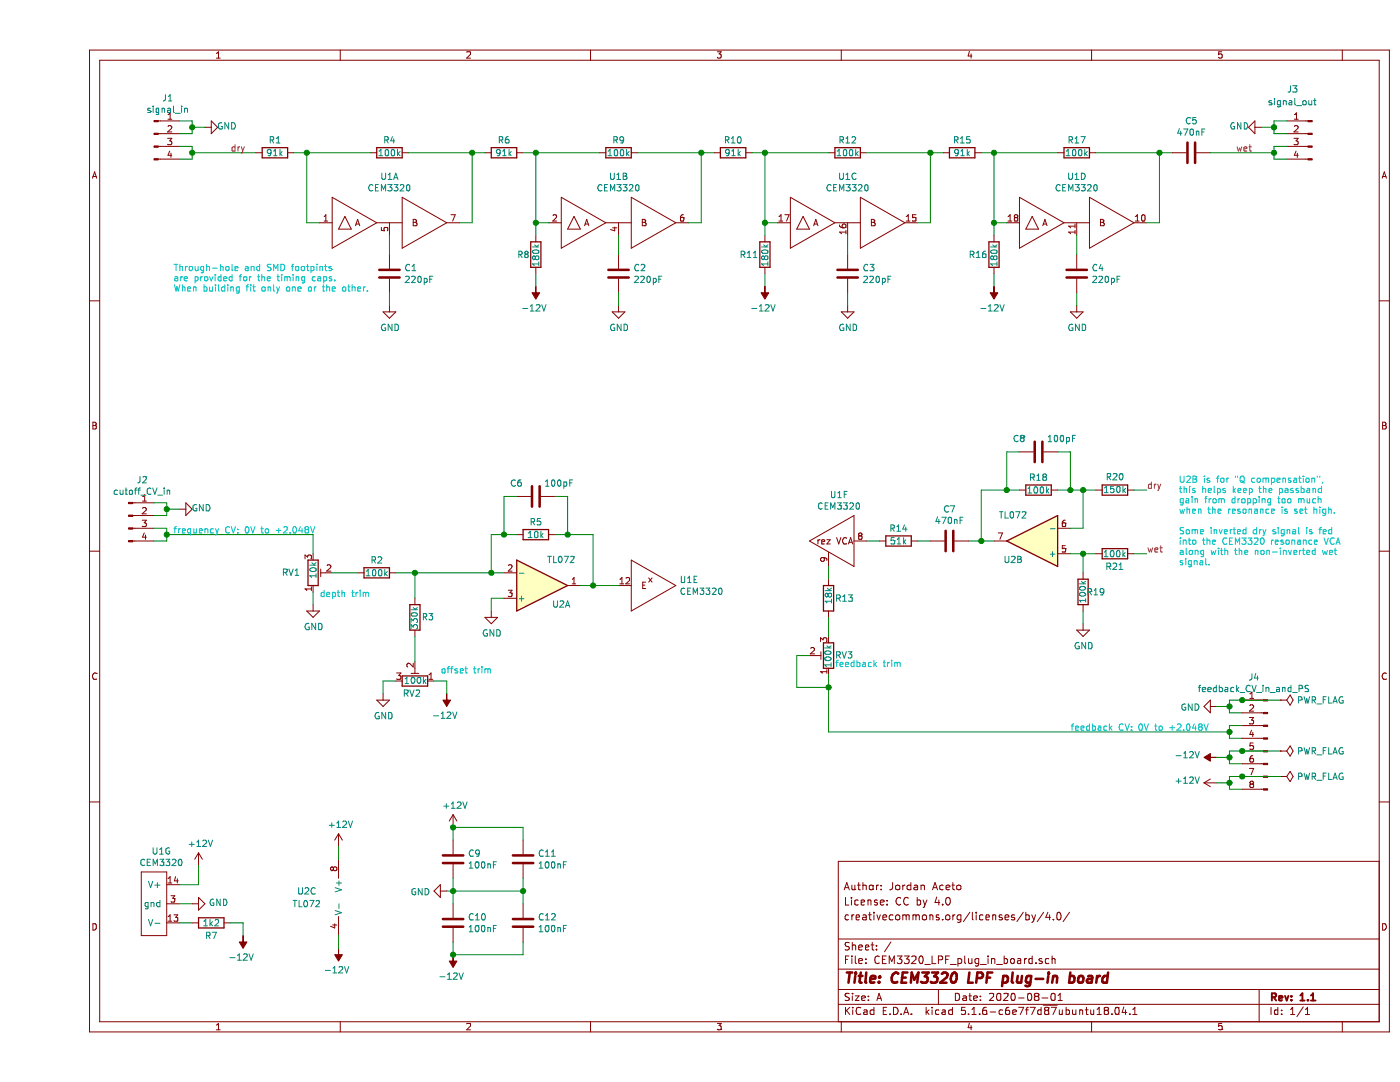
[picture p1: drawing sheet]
EESchema Schematic File Version 4
EELAYER 30 0
EELAYER END
$Descr A 11000 8500
encoding utf-8
Sheet 1 1
Title "CEM3320 LPF plug-in board"
Date "2020-08-01"
Rev "1.1"
Comp ""
Comment1 "creativecommons.org/licenses/by/4.0/"
Comment2 "License: CC by 4.0"
Comment3 "Author: Jordan Aceto"
Comment4 ""
$EndDescr
$Comp
L CEM3320_LPF_plug_in_board-rescue:CEM3320-my_parts U1
U 1 1
P 2750 1750
F 0 "U1" H 2750 2115 50  0000 C CNN
F 1 "CEM3320" H 2750 2024 50  0000 C CNN
F 2 "Package_DIP:DIP-18_W7.62mm" H 2750 1400 50  0001 C CNN
F 3 "" H 2850 1650 50  0001 C CNN
	1    2750 1750
	1    0    0    -1  
$EndComp
$Comp
L CEM3320_LPF_plug_in_board-rescue:CEM3320-my_parts U1
U 5 1
P 4800 4600
F 0 "U1" H 5028 4646 50  0000 L CNN
F 1 "CEM3320" H 5028 4555 50  0000 L CNN
F 2 "Package_DIP:DIP-18_W7.62mm" H 4800 4250 50  0001 C CNN
F 3 "" H 4900 4500 50  0001 C CNN
	5    4800 4600
	1    0    0    -1  
$EndComp
$Comp
L CEM3320_LPF_plug_in_board-rescue:CEM3320-my_parts U1
U 6 1
P 6300 4250
F 0 "U1" H 6317 4615 50  0000 C CNN
F 1 "CEM3320" H 6317 4524 50  0000 C CNN
F 2 "Package_DIP:DIP-18_W7.62mm" H 6300 3900 50  0001 C CNN
F 3 "" H 6400 4150 50  0001 C CNN
	6    6300 4250
	-1   0    0    -1  
$EndComp
$Comp
L CEM3320_LPF_plug_in_board-rescue:CEM3320-my_parts U1
U 7 1
P 900 7100
F 0 "U1" H 958 7515 50  0000 C CNN
F 1 "CEM3320" H 958 7424 50  0000 C CNN
F 2 "Package_DIP:DIP-18_W7.62mm" H 900 6750 50  0001 C CNN
F 3 "" H 1000 7000 50  0001 C CNN
	7    900  7100
	1    0    0    -1  
$EndComp
$Comp
L Device:C C1
U 1 1
P 2750 2150
F 0 "C1" H 2865 2196 50  0000 L CNN
F 1 "220pF" H 2865 2105 50  0000 L CNN
F 2 "cem3320:timing_cap_dual_fp" H 2788 2000 50  0001 C CNN
F 3 "~" H 2750 2150 50  0001 C CNN
	1    2750 2150
	1    0    0    -1  
$EndComp
$Comp
L Device:R R1
U 1 1
P 1850 1200
F 0 "R1" V 1750 1200 50  0000 C CNN
F 1 "91k" V 1850 1200 50  0000 C CNN
F 2 "Resistor_SMD:R_0805_2012Metric_Pad1.15x1.40mm_HandSolder" V 1780 1200 50  0001 C CNN
F 3 "~" H 1850 1200 50  0001 C CNN
	1    1850 1200
	0    1    1    0   
$EndComp
$Comp
L Device:R R4
U 1 1
P 2750 1200
F 0 "R4" V 2650 1200 50  0000 C CNN
F 1 "100k" V 2750 1200 50  0000 C CNN
F 2 "Resistor_SMD:R_0805_2012Metric_Pad1.15x1.40mm_HandSolder" V 2680 1200 50  0001 C CNN
F 3 "~" H 2750 1200 50  0001 C CNN
	1    2750 1200
	0    1    1    0   
$EndComp
Wire Wire Line
	2200 1750 2100 1750
Wire Wire Line
	2100 1750 2100 1200
Wire Wire Line
	3300 1750 3400 1750
Wire Wire Line
	3400 1750 3400 1200
Wire Wire Line
	3400 1200 2900 1200
Wire Wire Line
	2100 1200 2000 1200
Connection ~ 2100 1200
$Comp
L power:GND #PWR05
U 1 1
P 2750 2400
F 0 "#PWR05" H 2750 2150 50  0001 C CNN
F 1 "GND" H 2755 2227 50  0000 C CNN
F 2 "" H 2750 2400 50  0001 C CNN
F 3 "" H 2750 2400 50  0001 C CNN
	1    2750 2400
	1    0    0    -1  
$EndComp
Wire Wire Line
	2100 1200 2600 1200
$Comp
L CEM3320_LPF_plug_in_board-rescue:CEM3320-my_parts U1
U 2 1
P 4550 1750
F 0 "U1" H 4550 2115 50  0000 C CNN
F 1 "CEM3320" H 4550 2024 50  0000 C CNN
F 2 "Package_DIP:DIP-18_W7.62mm" H 4550 1400 50  0001 C CNN
F 3 "" H 4650 1650 50  0001 C CNN
	2    4550 1750
	1    0    0    -1  
$EndComp
$Comp
L Device:R R6
U 1 1
P 3650 1200
F 0 "R6" V 3550 1200 50  0000 C CNN
F 1 "91k" V 3650 1200 50  0000 C CNN
F 2 "Resistor_SMD:R_0805_2012Metric_Pad1.15x1.40mm_HandSolder" V 3580 1200 50  0001 C CNN
F 3 "~" H 3650 1200 50  0001 C CNN
	1    3650 1200
	0    1    1    0   
$EndComp
$Comp
L Device:R R9
U 1 1
P 4550 1200
F 0 "R9" V 4450 1200 50  0000 C CNN
F 1 "100k" V 4550 1200 50  0000 C CNN
F 2 "Resistor_SMD:R_0805_2012Metric_Pad1.15x1.40mm_HandSolder" V 4480 1200 50  0001 C CNN
F 3 "~" H 4550 1200 50  0001 C CNN
	1    4550 1200
	0    1    1    0   
$EndComp
Wire Wire Line
	4000 1750 3900 1750
Wire Wire Line
	3900 1750 3900 1200
Wire Wire Line
	5100 1750 5200 1750
Wire Wire Line
	5200 1750 5200 1200
Wire Wire Line
	5200 1200 4700 1200
Wire Wire Line
	3900 1200 3800 1200
Connection ~ 3900 1200
$Comp
L Device:R R8
U 1 1
P 3900 2000
F 0 "R8" H 3750 2000 50  0000 L CNN
F 1 "180k" V 3900 1900 50  0000 L CNN
F 2 "Resistor_SMD:R_0805_2012Metric_Pad1.15x1.40mm_HandSolder" V 3830 2000 50  0001 C CNN
F 3 "~" H 3900 2000 50  0001 C CNN
	1    3900 2000
	1    0    0    -1  
$EndComp
Wire Wire Line
	3900 1750 3900 1850
Connection ~ 3900 1750
Wire Wire Line
	3900 1200 4400 1200
$Comp
L power:-12V #PWR010
U 1 1
P 3900 2250
F 0 "#PWR010" H 3900 2350 50  0001 C CNN
F 1 "-12V" H 3915 2423 50  0000 C CNN
F 2 "" H 3900 2250 50  0001 C CNN
F 3 "" H 3900 2250 50  0001 C CNN
	1    3900 2250
	-1   0    0    1   
$EndComp
Wire Wire Line
	3900 2250 3900 2150
$Comp
L CEM3320_LPF_plug_in_board-rescue:CEM3320-my_parts U1
U 3 1
P 6350 1750
F 0 "U1" H 6350 2115 50  0000 C CNN
F 1 "CEM3320" H 6350 2024 50  0000 C CNN
F 2 "Package_DIP:DIP-18_W7.62mm" H 6350 1400 50  0001 C CNN
F 3 "" H 6450 1650 50  0001 C CNN
	3    6350 1750
	1    0    0    -1  
$EndComp
$Comp
L Device:R R10
U 1 1
P 5450 1200
F 0 "R10" V 5350 1200 50  0000 C CNN
F 1 "91k" V 5450 1200 50  0000 C CNN
F 2 "Resistor_SMD:R_0805_2012Metric_Pad1.15x1.40mm_HandSolder" V 5380 1200 50  0001 C CNN
F 3 "~" H 5450 1200 50  0001 C CNN
	1    5450 1200
	0    1    1    0   
$EndComp
$Comp
L Device:R R12
U 1 1
P 6350 1200
F 0 "R12" V 6250 1200 50  0000 C CNN
F 1 "100k" V 6350 1200 50  0000 C CNN
F 2 "Resistor_SMD:R_0805_2012Metric_Pad1.15x1.40mm_HandSolder" V 6280 1200 50  0001 C CNN
F 3 "~" H 6350 1200 50  0001 C CNN
	1    6350 1200
	0    1    1    0   
$EndComp
Wire Wire Line
	5800 1750 5700 1750
Wire Wire Line
	5700 1750 5700 1200
Wire Wire Line
	6900 1750 7000 1750
Wire Wire Line
	7000 1750 7000 1200
Wire Wire Line
	7000 1200 6500 1200
Wire Wire Line
	5700 1200 5600 1200
Connection ~ 5700 1200
$Comp
L Device:R R11
U 1 1
P 5700 2000
F 0 "R11" H 5500 2000 50  0000 L CNN
F 1 "180k" V 5700 1900 50  0000 L CNN
F 2 "Resistor_SMD:R_0805_2012Metric_Pad1.15x1.40mm_HandSolder" V 5630 2000 50  0001 C CNN
F 3 "~" H 5700 2000 50  0001 C CNN
	1    5700 2000
	1    0    0    -1  
$EndComp
Wire Wire Line
	5700 1750 5700 1850
Connection ~ 5700 1750
Wire Wire Line
	5700 1200 6200 1200
$Comp
L power:-12V #PWR018
U 1 1
P 5700 2250
F 0 "#PWR018" H 5700 2350 50  0001 C CNN
F 1 "-12V" H 5715 2423 50  0000 C CNN
F 2 "" H 5700 2250 50  0001 C CNN
F 3 "" H 5700 2250 50  0001 C CNN
	1    5700 2250
	-1   0    0    1   
$EndComp
Wire Wire Line
	5700 2250 5700 2150
$Comp
L CEM3320_LPF_plug_in_board-rescue:CEM3320-my_parts U1
U 4 1
P 8150 1750
F 0 "U1" H 8150 2115 50  0000 C CNN
F 1 "CEM3320" H 8150 2024 50  0000 C CNN
F 2 "Package_DIP:DIP-18_W7.62mm" H 8150 1400 50  0001 C CNN
F 3 "" H 8250 1650 50  0001 C CNN
	4    8150 1750
	1    0    0    -1  
$EndComp
$Comp
L Device:R R15
U 1 1
P 7250 1200
F 0 "R15" V 7150 1200 50  0000 C CNN
F 1 "91k" V 7250 1200 50  0000 C CNN
F 2 "Resistor_SMD:R_0805_2012Metric_Pad1.15x1.40mm_HandSolder" V 7180 1200 50  0001 C CNN
F 3 "~" H 7250 1200 50  0001 C CNN
	1    7250 1200
	0    1    1    0   
$EndComp
$Comp
L Device:R R17
U 1 1
P 8150 1200
F 0 "R17" V 8050 1200 50  0000 C CNN
F 1 "100k" V 8150 1200 50  0000 C CNN
F 2 "Resistor_SMD:R_0805_2012Metric_Pad1.15x1.40mm_HandSolder" V 8080 1200 50  0001 C CNN
F 3 "~" H 8150 1200 50  0001 C CNN
	1    8150 1200
	0    1    1    0   
$EndComp
Wire Wire Line
	7600 1750 7500 1750
Wire Wire Line
	7500 1750 7500 1200
Wire Wire Line
	8700 1750 8800 1750
Wire Wire Line
	8800 1750 8800 1200
Wire Wire Line
	8800 1200 8300 1200
Wire Wire Line
	7500 1200 7400 1200
Connection ~ 7500 1200
$Comp
L Device:R R16
U 1 1
P 7500 2000
F 0 "R16" H 7300 2000 50  0000 L CNN
F 1 "180k" V 7500 1900 50  0000 L CNN
F 2 "Resistor_SMD:R_0805_2012Metric_Pad1.15x1.40mm_HandSolder" V 7430 2000 50  0001 C CNN
F 3 "~" H 7500 2000 50  0001 C CNN
	1    7500 2000
	1    0    0    -1  
$EndComp
Wire Wire Line
	7500 1750 7500 1850
Connection ~ 7500 1750
Wire Wire Line
	7500 1200 8000 1200
$Comp
L power:-12V #PWR023
U 1 1
P 7500 2250
F 0 "#PWR023" H 7500 2350 50  0001 C CNN
F 1 "-12V" H 7515 2423 50  0000 C CNN
F 2 "" H 7500 2250 50  0001 C CNN
F 3 "" H 7500 2250 50  0001 C CNN
	1    7500 2250
	-1   0    0    1   
$EndComp
Wire Wire Line
	7500 2250 7500 2150
Wire Wire Line
	3500 1200 3400 1200
Connection ~ 3400 1200
Wire Wire Line
	5300 1200 5200 1200
Connection ~ 5200 1200
Wire Wire Line
	7100 1200 7000 1200
Connection ~ 7000 1200
$Comp
L Connector:Conn_01x04_Male J1
U 1 1
P 900 1050
F 0 "J1" H 1008 1331 50  0000 C CNN
F 1 "signal_in" H 1008 1240 50  0000 C CNN
F 2 "Connector_PinHeader_2.54mm:PinHeader_1x04_P2.54mm_Vertical" H 900 1050 50  0001 C CNN
F 3 "~" H 900 1050 50  0001 C CNN
	1    900  1050
	1    0    0    -1  
$EndComp
$Comp
L power:GND #PWR02
U 1 1
P 1300 1000
F 0 "#PWR02" H 1300 750 50  0001 C CNN
F 1 "GND" V 1305 827 50  0000 C CNN
F 2 "" H 1300 1000 50  0001 C CNN
F 3 "" H 1300 1000 50  0001 C CNN
	1    1300 1000
	0    -1   -1   0   
$EndComp
Wire Wire Line
	1100 950  1200 950 
Wire Wire Line
	1200 950  1200 1000
Wire Wire Line
	1200 1050 1100 1050
Wire Wire Line
	1300 1000 1200 1000
Connection ~ 1200 1000
Wire Wire Line
	1200 1000 1200 1050
Wire Wire Line
	1100 1150 1200 1150
Wire Wire Line
	1200 1150 1200 1200
Wire Wire Line
	1200 1250 1100 1250
Wire Wire Line
	1700 1200 1200 1200
Connection ~ 1200 1200
Wire Wire Line
	1200 1200 1200 1250
$Comp
L Connector:Conn_01x04_Male J3
U 1 1
P 10000 1050
F 0 "J3" H 10200 1400 50  0000 R CNN
F 1 "signal_out" H 10350 1300 50  0000 R CNN
F 2 "Connector_PinHeader_2.54mm:PinHeader_1x04_P2.54mm_Vertical" H 10000 1050 50  0001 C CNN
F 3 "~" H 10000 1050 50  0001 C CNN
	1    10000 1050
	-1   0    0    -1  
$EndComp
$Comp
L power:GND #PWR026
U 1 1
P 9600 1000
F 0 "#PWR026" H 9600 750 50  0001 C CNN
F 1 "GND" V 9605 827 50  0000 C CNN
F 2 "" H 9600 1000 50  0001 C CNN
F 3 "" H 9600 1000 50  0001 C CNN
	1    9600 1000
	0    1    -1   0   
$EndComp
Wire Wire Line
	9800 950  9700 950 
Wire Wire Line
	9700 950  9700 1000
Wire Wire Line
	9700 1050 9800 1050
Wire Wire Line
	9600 1000 9700 1000
Connection ~ 9700 1000
Wire Wire Line
	9700 1000 9700 1050
Wire Wire Line
	9800 1150 9700 1150
Wire Wire Line
	9700 1250 9800 1250
$Comp
L Device:R R7
U 1 1
P 1350 7250
F 0 "R7" V 1450 7250 50  0000 C CNN
F 1 "1k2" V 1350 7250 50  0000 C CNN
F 2 "Resistor_SMD:R_0805_2012Metric_Pad1.15x1.40mm_HandSolder" V 1280 7250 50  0001 C CNN
F 3 "~" H 1350 7250 50  0001 C CNN
	1    1350 7250
	0    1    1    0   
$EndComp
$Comp
L power:-12V #PWR011
U 1 1
P 1600 7350
F 0 "#PWR011" H 1600 7450 50  0001 C CNN
F 1 "-12V" H 1615 7523 50  0000 C CNN
F 2 "" H 1600 7350 50  0001 C CNN
F 3 "" H 1600 7350 50  0001 C CNN
	1    1600 7350
	-1   0    0    1   
$EndComp
Wire Wire Line
	1600 7350 1600 7250
Wire Wire Line
	1600 7250 1500 7250
Wire Wire Line
	1200 7250 1100 7250
$Comp
L power:+12V #PWR09
U 1 1
P 1250 6800
F 0 "#PWR09" H 1250 6650 50  0001 C CNN
F 1 "+12V" H 1265 6973 50  0000 C CNN
F 2 "" H 1250 6800 50  0001 C CNN
F 3 "" H 1250 6800 50  0001 C CNN
	1    1250 6800
	1    0    0    -1  
$EndComp
Wire Wire Line
	1100 6950 1250 6950
Wire Wire Line
	1250 6950 1250 6800
$Comp
L power:GND #PWR08
U 1 1
P 1200 7100
F 0 "#PWR08" H 1200 6850 50  0001 C CNN
F 1 "GND" V 1205 6972 50  0000 R CNN
F 2 "" H 1200 7100 50  0001 C CNN
F 3 "" H 1200 7100 50  0001 C CNN
	1    1200 7100
	0    -1   -1   0   
$EndComp
Wire Wire Line
	1200 7100 1100 7100
$Comp
L Device:R R2
U 1 1
P 2650 4500
F 0 "R2" V 2550 4500 50  0000 C CNN
F 1 "100k" V 2650 4500 50  0000 C CNN
F 2 "Resistor_SMD:R_0805_2012Metric_Pad1.15x1.40mm_HandSolder" V 2580 4500 50  0001 C CNN
F 3 "~" H 2650 4500 50  0001 C CNN
	1    2650 4500
	0    1    1    0   
$EndComp
$Comp
L Device:R R14
U 1 1
P 6750 4250
F 0 "R14" V 6650 4250 50  0000 C CNN
F 1 "51k" V 6750 4250 50  0000 C CNN
F 2 "Resistor_SMD:R_0805_2012Metric_Pad1.15x1.40mm_HandSolder" V 6680 4250 50  0001 C CNN
F 3 "~" H 6750 4250 50  0001 C CNN
	1    6750 4250
	0    1    1    0   
$EndComp
$Comp
L Device:R R13
U 1 1
P 6200 4700
F 0 "R13" H 6250 4700 50  0000 L CNN
F 1 "18k" V 6200 4650 50  0000 L CNN
F 2 "Resistor_SMD:R_0805_2012Metric_Pad1.15x1.40mm_HandSolder" V 6130 4700 50  0001 C CNN
F 3 "~" H 6200 4700 50  0001 C CNN
	1    6200 4700
	1    0    0    -1  
$EndComp
$Comp
L Device:R R3
U 1 1
P 2950 4850
F 0 "R3" H 2900 4850 50  0000 R CNN
F 1 "330k" V 2950 4950 50  0000 R CNN
F 2 "Resistor_SMD:R_0805_2012Metric_Pad1.15x1.40mm_HandSolder" V 2880 4850 50  0001 C CNN
F 3 "~" H 2950 4850 50  0001 C CNN
	1    2950 4850
	-1   0    0    1   
$EndComp
Wire Wire Line
	6200 4450 6200 4550
$Comp
L Connector:Conn_01x08_Male J4
U 1 1
P 9650 5800
F 0 "J4" H 9758 6281 50  0000 C CNN
F 1 "feedback_CV_in_and_PS" H 9758 6190 50  0000 C CNN
F 2 "Connector_PinHeader_2.54mm:PinHeader_1x08_P2.54mm_Vertical" H 9650 5800 50  0001 C CNN
F 3 "~" H 9650 5800 50  0001 C CNN
	1    9650 5800
	-1   0    0    -1  
$EndComp
$Comp
L power:-12V #PWR028
U 1 1
P 9250 5950
F 0 "#PWR028" H 9250 6050 50  0001 C CNN
F 1 "-12V" V 9265 6078 50  0000 L CNN
F 2 "" H 9250 5950 50  0001 C CNN
F 3 "" H 9250 5950 50  0001 C CNN
	1    9250 5950
	0    -1   -1   0   
$EndComp
$Comp
L power:+12V #PWR029
U 1 1
P 9250 6150
F 0 "#PWR029" H 9250 6000 50  0001 C CNN
F 1 "+12V" V 9265 6278 50  0000 L CNN
F 2 "" H 9250 6150 50  0001 C CNN
F 3 "" H 9250 6150 50  0001 C CNN
	1    9250 6150
	0    -1   -1   0   
$EndComp
$Comp
L power:GND #PWR027
U 1 1
P 9250 5550
F 0 "#PWR027" H 9250 5300 50  0001 C CNN
F 1 "GND" V 9255 5422 50  0000 R CNN
F 2 "" H 9250 5550 50  0001 C CNN
F 3 "" H 9250 5550 50  0001 C CNN
	1    9250 5550
	0    1    1    0   
$EndComp
Wire Wire Line
	9450 5600 9350 5600
Wire Wire Line
	9350 5600 9350 5550
Wire Wire Line
	9350 5500 9450 5500
Wire Wire Line
	9450 5700 9350 5700
Wire Wire Line
	9350 5700 9350 5750
Wire Wire Line
	9350 5800 9450 5800
Wire Wire Line
	9450 5900 9350 5900
Wire Wire Line
	9350 5900 9350 5950
Wire Wire Line
	9350 6000 9450 6000
Wire Wire Line
	9450 6100 9350 6100
Wire Wire Line
	9350 6100 9350 6150
Wire Wire Line
	9350 6200 9450 6200
Wire Wire Line
	9250 5550 9350 5550
Connection ~ 9350 5550
Wire Wire Line
	9350 5550 9350 5500
Wire Wire Line
	9250 5950 9350 5950
Connection ~ 9350 5950
Wire Wire Line
	9350 5950 9350 6000
Wire Wire Line
	9250 6150 9350 6150
Connection ~ 9350 6150
Wire Wire Line
	9350 6150 9350 6200
$Comp
L Connector:Conn_01x04_Male J2
U 1 1
P 700 4050
F 0 "J2" H 808 4331 50  0000 C CNN
F 1 "cutoff_CV_in" H 808 4240 50  0000 C CNN
F 2 "Connector_PinHeader_2.54mm:PinHeader_1x04_P2.54mm_Vertical" H 700 4050 50  0001 C CNN
F 3 "~" H 700 4050 50  0001 C CNN
	1    700  4050
	1    0    0    -1  
$EndComp
$Comp
L power:GND #PWR01
U 1 1
P 1100 4000
F 0 "#PWR01" H 1100 3750 50  0001 C CNN
F 1 "GND" V 1105 3827 50  0000 C CNN
F 2 "" H 1100 4000 50  0001 C CNN
F 3 "" H 1100 4000 50  0001 C CNN
	1    1100 4000
	0    -1   -1   0   
$EndComp
Wire Wire Line
	900  3950 1000 3950
Wire Wire Line
	1000 3950 1000 4000
Wire Wire Line
	1000 4050 900  4050
Wire Wire Line
	1100 4000 1000 4000
Connection ~ 1000 4000
Wire Wire Line
	1000 4000 1000 4050
Wire Wire Line
	900  4150 1000 4150
Wire Wire Line
	1000 4150 1000 4200
Wire Wire Line
	1000 4250 900  4250
Wire Wire Line
	2150 4200 1000 4200
Connection ~ 1000 4200
Wire Wire Line
	1000 4200 1000 4250
Wire Wire Line
	9700 1150 9700 1200
Wire Wire Line
	6500 4250 6600 4250
Connection ~ 9700 1200
Wire Wire Line
	9700 1200 9700 1250
$Comp
L Device:R_POT_TRIM RV2
U 1 1
P 2950 5350
F 0 "RV2" V 2850 5400 50  0000 R CNN
F 1 "100k" V 2950 5450 50  0000 R CNN
F 2 "Potentiometer_THT:Potentiometer_Bourns_3296W_Vertical" H 2950 5350 50  0001 C CNN
F 3 "~" H 2950 5350 50  0001 C CNN
	1    2950 5350
	0    1    -1   0   
$EndComp
Wire Wire Line
	2700 5450 2700 5350
Wire Wire Line
	2700 5350 2800 5350
$Comp
L power:GND #PWR03
U 1 1
P 2150 4750
F 0 "#PWR03" H 2150 4500 50  0001 C CNN
F 1 "GND" H 2155 4577 50  0000 C CNN
F 2 "" H 2150 4750 50  0001 C CNN
F 3 "" H 2150 4750 50  0001 C CNN
	1    2150 4750
	1    0    0    -1  
$EndComp
Wire Wire Line
	2150 4650 2150 4750
Wire Wire Line
	3550 4500 2950 4500
Wire Wire Line
	2950 4700 2950 4500
Connection ~ 2950 4500
Wire Wire Line
	2950 4500 2800 4500
Wire Wire Line
	2950 5200 2950 5000
Wire Wire Line
	2150 4200 2150 4350
Wire Wire Line
	2500 4500 2300 4500
$Comp
L Device:R_POT_TRIM RV3
U 1 1
P 6200 5150
F 0 "RV3" H 6150 5150 50  0000 R CNN
F 1 "100k" V 6200 5250 50  0000 R CNN
F 2 "Potentiometer_THT:Potentiometer_Bourns_3296W_Vertical" H 6200 5150 50  0001 C CNN
F 3 "~" H 6200 5150 50  0001 C CNN
	1    6200 5150
	-1   0    0    1   
$EndComp
Wire Wire Line
	6200 5000 6200 4850
Wire Wire Line
	6050 5150 5950 5150
Wire Wire Line
	5950 5150 5950 5400
Wire Wire Line
	5950 5400 6200 5400
Wire Wire Line
	6200 5400 6200 5300
Wire Wire Line
	9350 5750 6200 5750
Wire Wire Line
	6200 5750 6200 5400
Connection ~ 9350 5750
Wire Wire Line
	9350 5750 9350 5800
Connection ~ 6200 5400
Text Notes 8100 5750 0    50   ~ 0
feedback CV: 0V to +2.048V
Text Notes 1050 4200 0    50   ~ 0
frequency CV: 0V to +2.048V
$Comp
L Amplifier_Operational:TL072 U2
U 1 1
P 3950 4600
F 0 "U2" H 4100 4750 50  0000 C CNN
F 1 "TL072" H 4100 4400 50  0000 C CNN
F 2 "Package_SO:SOIC-8_3.9x4.9mm_P1.27mm" H 3950 4600 50  0001 C CNN
F 3 "http://www.ti.com/lit/ds/symlink/tl071.pdf" H 3950 4600 50  0001 C CNN
	1    3950 4600
	1    0    0    1   
$EndComp
$Comp
L Device:R R5
U 1 1
P 3900 4200
F 0 "R5" V 3800 4200 50  0000 C CNN
F 1 "10k" V 3900 4200 50  0000 C CNN
F 2 "Resistor_SMD:R_0805_2012Metric_Pad1.15x1.40mm_HandSolder" V 3830 4200 50  0001 C CNN
F 3 "~" H 3900 4200 50  0001 C CNN
	1    3900 4200
	0    1    1    0   
$EndComp
Wire Wire Line
	3650 4500 3550 4500
Wire Wire Line
	3550 4500 3550 4200
Wire Wire Line
	3550 4200 3650 4200
Wire Wire Line
	4250 4600 4350 4600
Wire Wire Line
	4350 4600 4350 4200
Wire Wire Line
	4350 4200 4150 4200
$Comp
L power:GND #PWR07
U 1 1
P 3550 4800
F 0 "#PWR07" H 3550 4550 50  0001 C CNN
F 1 "GND" H 3555 4627 50  0000 C CNN
F 2 "" H 3550 4800 50  0001 C CNN
F 3 "" H 3550 4800 50  0001 C CNN
	1    3550 4800
	1    0    0    -1  
$EndComp
Wire Wire Line
	3550 4700 3550 4800
Wire Wire Line
	3550 4700 3650 4700
Connection ~ 3550 4500
Wire Wire Line
	4550 4600 4350 4600
Connection ~ 4350 4600
$Comp
L Amplifier_Operational:TL072 U2
U 2 1
P 7800 4250
F 0 "U2" H 7950 4400 50  0000 C CNN
F 1 "TL072" H 7950 4050 50  0000 C CNN
F 2 "Package_SO:SOIC-8_3.9x4.9mm_P1.27mm" H 7800 4250 50  0001 C CNN
F 3 "http://www.ti.com/lit/ds/symlink/tl071.pdf" H 7800 4250 50  0001 C CNN
	2    7800 4250
	-1   0    0    1   
$EndComp
$Comp
L Device:R R18
U 1 1
P 7850 3850
F 0 "R18" V 7750 3850 50  0000 C CNN
F 1 "100k" V 7850 3850 50  0000 C CNN
F 2 "Resistor_SMD:R_0805_2012Metric_Pad1.15x1.40mm_HandSolder" V 7780 3850 50  0001 C CNN
F 3 "~" H 7850 3850 50  0001 C CNN
	1    7850 3850
	0    -1   1    0   
$EndComp
Wire Wire Line
	8100 4150 8200 4150
Wire Wire Line
	8200 4150 8200 3850
Wire Wire Line
	8200 3850 8100 3850
Wire Wire Line
	7500 4250 7400 4250
Wire Wire Line
	7400 4250 7400 3850
Wire Wire Line
	7400 3850 7600 3850
$Comp
L Device:R R20
U 1 1
P 8450 3850
F 0 "R20" V 8550 3850 50  0000 C CNN
F 1 "150k" V 8450 3850 50  0000 C CNN
F 2 "Resistor_SMD:R_0805_2012Metric_Pad1.15x1.40mm_HandSolder" V 8380 3850 50  0001 C CNN
F 3 "~" H 8450 3850 50  0001 C CNN
	1    8450 3850
	0    1    -1   0   
$EndComp
Connection ~ 8200 3850
Wire Wire Line
	6900 4250 7000 4250
$Comp
L Device:R_POT_TRIM RV1
U 1 1
P 2150 4500
F 0 "RV1" H 2050 4500 50  0000 R CNN
F 1 "10k" V 2150 4550 50  0000 R CNN
F 2 "Potentiometer_THT:Potentiometer_Bourns_3296W_Vertical" H 2150 4500 50  0001 C CNN
F 3 "~" H 2150 4500 50  0001 C CNN
	1    2150 4500
	1    0    0    1   
$EndComp
$Comp
L power:GND #PWR04
U 1 1
P 2700 5450
F 0 "#PWR04" H 2700 5200 50  0001 C CNN
F 1 "GND" H 2705 5277 50  0000 C CNN
F 2 "" H 2700 5450 50  0001 C CNN
F 3 "" H 2700 5450 50  0001 C CNN
	1    2700 5450
	1    0    0    -1  
$EndComp
$Comp
L Device:R R21
U 1 1
P 8450 4350
F 0 "R21" V 8550 4350 50  0000 C CNN
F 1 "100k" V 8450 4350 50  0000 C CNN
F 2 "Resistor_SMD:R_0805_2012Metric_Pad1.15x1.40mm_HandSolder" V 8380 4350 50  0001 C CNN
F 3 "~" H 8450 4350 50  0001 C CNN
	1    8450 4350
	0    -1   1    0   
$EndComp
$Comp
L Device:C C7
U 1 1
P 7150 4250
F 0 "C7" V 6898 4250 50  0000 C CNN
F 1 "470nF" V 6989 4250 50  0000 C CNN
F 2 "Capacitor_THT:C_Rect_L7.0mm_W3.5mm_P5.00mm" H 7188 4100 50  0001 C CNN
F 3 "~" H 7150 4250 50  0001 C CNN
	1    7150 4250
	0    1    1    0   
$EndComp
Wire Wire Line
	7400 4250 7300 4250
Connection ~ 7400 4250
Wire Wire Line
	8200 4500 8200 4350
Wire Wire Line
	8200 4900 8200 4800
$Comp
L Device:R R19
U 1 1
P 8200 4650
F 0 "R19" H 8100 4650 50  0000 C CNN
F 1 "100k" V 8200 4650 50  0000 C CNN
F 2 "Resistor_SMD:R_0805_2012Metric_Pad1.15x1.40mm_HandSolder" V 8130 4650 50  0001 C CNN
F 3 "~" H 8200 4650 50  0001 C CNN
	1    8200 4650
	-1   0    0    -1  
$EndComp
$Comp
L power:GND #PWR025
U 1 1
P 8200 4900
F 0 "#PWR025" H 8200 4650 50  0001 C CNN
F 1 "GND" H 8205 4727 50  0000 C CNN
F 2 "" H 8200 4900 50  0001 C CNN
F 3 "" H 8200 4900 50  0001 C CNN
	1    8200 4900
	1    0    0    -1  
$EndComp
Wire Wire Line
	8300 3850 8200 3850
Wire Wire Line
	8200 4350 8100 4350
Wire Wire Line
	8300 4350 8200 4350
Connection ~ 8200 4350
Text Label 1500 1200 0    50   ~ 0
dry
Text Label 8700 3850 0    50   ~ 0
dry
Wire Wire Line
	8700 3850 8600 3850
$Comp
L Device:C C5
U 1 1
P 9050 1200
F 0 "C5" V 8798 1200 50  0000 C CNN
F 1 "470nF" V 8889 1200 50  0000 C CNN
F 2 "Capacitor_THT:C_Rect_L7.0mm_W3.5mm_P5.00mm" H 9088 1050 50  0001 C CNN
F 3 "~" H 9050 1200 50  0001 C CNN
	1    9050 1200
	0    1    1    0   
$EndComp
Text Label 9400 1200 0    50   ~ 0
wet
Wire Wire Line
	8600 4350 8700 4350
Text Label 8700 4350 0    50   ~ 0
wet
Wire Wire Line
	8900 1200 8800 1200
Connection ~ 8800 1200
Wire Wire Line
	9200 1200 9700 1200
$Comp
L Device:C C11
U 1 1
P 3800 6750
F 0 "C11" H 3915 6796 50  0000 L CNN
F 1 "100nF" H 3915 6705 50  0000 L CNN
F 2 "Capacitor_SMD:C_0805_2012Metric_Pad1.15x1.40mm_HandSolder" H 3838 6600 50  0001 C CNN
F 3 "~" H 3800 6750 50  0001 C CNN
	1    3800 6750
	1    0    0    -1  
$EndComp
$Comp
L Device:C C12
U 1 1
P 3800 7250
F 0 "C12" H 3915 7296 50  0000 L CNN
F 1 "100nF" H 3915 7205 50  0000 L CNN
F 2 "Capacitor_SMD:C_0805_2012Metric_Pad1.15x1.40mm_HandSolder" H 3838 7100 50  0001 C CNN
F 3 "~" H 3800 7250 50  0001 C CNN
	1    3800 7250
	1    0    0    -1  
$EndComp
$Comp
L Amplifier_Operational:TL072 U2
U 3 1
P 2450 7050
F 0 "U2" H 2100 7100 50  0000 C CNN
F 1 "TL072" H 2100 7000 50  0000 C CNN
F 2 "Package_SO:SOIC-8_3.9x4.9mm_P1.27mm" H 2450 7050 50  0001 C CNN
F 3 "http://www.ti.com/lit/ds/symlink/tl071.pdf" H 2450 7050 50  0001 C CNN
	3    2450 7050
	1    0    0    -1  
$EndComp
$Comp
L power:+12V #PWR016
U 1 1
P 2350 6650
F 0 "#PWR016" H 2350 6500 50  0001 C CNN
F 1 "+12V" H 2365 6823 50  0000 C CNN
F 2 "" H 2350 6650 50  0001 C CNN
F 3 "" H 2350 6650 50  0001 C CNN
	1    2350 6650
	1    0    0    -1  
$EndComp
Wire Wire Line
	2350 6750 2350 6650
$Comp
L power:-12V #PWR017
U 1 1
P 2350 7450
F 0 "#PWR017" H 2350 7550 50  0001 C CNN
F 1 "-12V" H 2365 7623 50  0000 C CNN
F 2 "" H 2350 7450 50  0001 C CNN
F 3 "" H 2350 7450 50  0001 C CNN
	1    2350 7450
	-1   0    0    1   
$EndComp
Wire Wire Line
	2350 7450 2350 7350
Text Notes 8950 4450 0    50   ~ 0
U2B is for "Q compensation",\nthis helps keep the passband \ngain from dropping too much\nwhen the resonance is set high.\n\nSome inverted dry signal is fed \ninto the CEM3320 resonance VCA\nalong with the non-inverted wet\nsignal.
Text Notes 6250 5250 0    50   ~ 0
feedback trim
Text Notes 2200 4700 0    50   ~ 0
depth trim
Text Notes 3150 5300 0    50   ~ 0
offset trim
$Comp
L power:-12V #PWR06
U 1 1
P 3200 5450
F 0 "#PWR06" H 3200 5550 50  0001 C CNN
F 1 "-12V" H 3215 5623 50  0000 C CNN
F 2 "" H 3200 5450 50  0001 C CNN
F 3 "" H 3200 5450 50  0001 C CNN
	1    3200 5450
	-1   0    0    1   
$EndComp
Wire Wire Line
	3200 5450 3200 5350
Wire Wire Line
	3200 5350 3100 5350
$Comp
L Device:C C6
U 1 1
P 3900 3900
F 0 "C6" V 4000 4000 50  0000 L CNN
F 1 "100pF" V 4000 3600 50  0000 L CNN
F 2 "Capacitor_SMD:C_0805_2012Metric_Pad1.15x1.40mm_HandSolder" H 3938 3750 50  0001 C CNN
F 3 "~" H 3900 3900 50  0001 C CNN
	1    3900 3900
	0    -1   -1   0   
$EndComp
Wire Wire Line
	3750 3900 3650 3900
Wire Wire Line
	3650 3900 3650 4200
Connection ~ 3650 4200
Wire Wire Line
	3650 4200 3750 4200
Wire Wire Line
	4050 3900 4150 3900
Wire Wire Line
	4150 3900 4150 4200
Connection ~ 4150 4200
Wire Wire Line
	4150 4200 4050 4200
$Comp
L Device:C C8
U 1 1
P 7850 3550
F 0 "C8" V 7950 3650 50  0000 L CNN
F 1 "100pF" V 7950 3250 50  0000 L CNN
F 2 "Capacitor_SMD:C_0805_2012Metric_Pad1.15x1.40mm_HandSolder" H 7888 3400 50  0001 C CNN
F 3 "~" H 7850 3550 50  0001 C CNN
	1    7850 3550
	0    -1   -1   0   
$EndComp
Wire Wire Line
	7700 3550 7600 3550
Wire Wire Line
	7600 3550 7600 3850
Wire Wire Line
	8000 3550 8100 3550
Wire Wire Line
	8100 3550 8100 3850
Connection ~ 7600 3850
Wire Wire Line
	7600 3850 7700 3850
Connection ~ 8100 3850
Wire Wire Line
	8100 3850 8000 3850
$Comp
L Device:C C2
U 1 1
P 4550 2150
F 0 "C2" H 4665 2196 50  0000 L CNN
F 1 "220pF" H 4665 2105 50  0000 L CNN
F 2 "cem3320:timing_cap_dual_fp" H 4588 2000 50  0001 C CNN
F 3 "~" H 4550 2150 50  0001 C CNN
	1    4550 2150
	1    0    0    -1  
$EndComp
$Comp
L power:GND #PWR0101
U 1 1
P 4550 2400
F 0 "#PWR0101" H 4550 2150 50  0001 C CNN
F 1 "GND" H 4555 2227 50  0000 C CNN
F 2 "" H 4550 2400 50  0001 C CNN
F 3 "" H 4550 2400 50  0001 C CNN
	1    4550 2400
	1    0    0    -1  
$EndComp
$Comp
L Device:C C4
U 1 1
P 8150 2150
F 0 "C4" H 8265 2196 50  0000 L CNN
F 1 "220pF" H 8265 2105 50  0000 L CNN
F 2 "cem3320:timing_cap_dual_fp" H 8188 2000 50  0001 C CNN
F 3 "~" H 8150 2150 50  0001 C CNN
	1    8150 2150
	1    0    0    -1  
$EndComp
$Comp
L power:GND #PWR0102
U 1 1
P 6350 2400
F 0 "#PWR0102" H 6350 2150 50  0001 C CNN
F 1 "GND" H 6355 2227 50  0000 C CNN
F 2 "" H 6350 2400 50  0001 C CNN
F 3 "" H 6350 2400 50  0001 C CNN
	1    6350 2400
	1    0    0    -1  
$EndComp
$Comp
L power:GND #PWR0103
U 1 1
P 8150 2400
F 0 "#PWR0103" H 8150 2150 50  0001 C CNN
F 1 "GND" H 8155 2227 50  0000 C CNN
F 2 "" H 8150 2400 50  0001 C CNN
F 3 "" H 8150 2400 50  0001 C CNN
	1    8150 2400
	1    0    0    -1  
$EndComp
Text Notes 1050 2300 0    50   ~ 0
Through-hole and SMD footpints\nare provided for the timing caps.\nWhen building fit only one or the other.
$Comp
L power:PWR_FLAG #FLG0101
U 1 1
P 9750 5500
F 0 "#FLG0101" H 9750 5575 50  0001 C CNN
F 1 "PWR_FLAG" V 9750 5628 50  0000 L CNN
F 2 "" H 9750 5500 50  0001 C CNN
F 3 "~" H 9750 5500 50  0001 C CNN
	1    9750 5500
	0    1    1    0   
$EndComp
$Comp
L power:PWR_FLAG #FLG0102
U 1 1
P 9750 5900
F 0 "#FLG0102" H 9750 5975 50  0001 C CNN
F 1 "PWR_FLAG" V 9750 6028 50  0000 L CNN
F 2 "" H 9750 5900 50  0001 C CNN
F 3 "~" H 9750 5900 50  0001 C CNN
	1    9750 5900
	0    1    1    0   
$EndComp
$Comp
L power:PWR_FLAG #FLG0103
U 1 1
P 9750 6100
F 0 "#FLG0103" H 9750 6175 50  0001 C CNN
F 1 "PWR_FLAG" V 9750 6228 50  0000 L CNN
F 2 "" H 9750 6100 50  0001 C CNN
F 3 "~" H 9750 6100 50  0001 C CNN
	1    9750 6100
	0    1    1    0   
$EndComp
Wire Wire Line
	9750 5900 9450 5900
Connection ~ 9450 5900
Wire Wire Line
	9750 6100 9450 6100
Connection ~ 9450 6100
Wire Wire Line
	9750 5500 9450 5500
Connection ~ 9450 5500
Connection ~ 3250 7000
Wire Wire Line
	3250 7000 3250 7100
Wire Wire Line
	3250 7000 3200 7000
Wire Wire Line
	3250 7000 3250 6900
$Comp
L power:GND #PWR015
U 1 1
P 3200 7000
F 0 "#PWR015" H 3200 6750 50  0001 C CNN
F 1 "GND" V 3205 6872 50  0000 R CNN
F 2 "" H 3200 7000 50  0001 C CNN
F 3 "" H 3200 7000 50  0001 C CNN
	1    3200 7000
	0    1    1    0   
$EndComp
Wire Wire Line
	3250 7500 3250 7400
$Comp
L power:-12V #PWR013
U 1 1
P 3250 7500
F 0 "#PWR013" H 3250 7600 50  0001 C CNN
F 1 "-12V" H 3265 7673 50  0000 C CNN
F 2 "" H 3250 7500 50  0001 C CNN
F 3 "" H 3250 7500 50  0001 C CNN
	1    3250 7500
	-1   0    0    1   
$EndComp
$Comp
L Device:C C10
U 1 1
P 3250 7250
F 0 "C10" H 3365 7296 50  0000 L CNN
F 1 "100nF" H 3365 7205 50  0000 L CNN
F 2 "Capacitor_SMD:C_0805_2012Metric_Pad1.15x1.40mm_HandSolder" H 3288 7100 50  0001 C CNN
F 3 "~" H 3250 7250 50  0001 C CNN
	1    3250 7250
	1    0    0    -1  
$EndComp
$Comp
L Device:C C9
U 1 1
P 3250 6750
F 0 "C9" H 3365 6796 50  0000 L CNN
F 1 "100nF" H 3365 6705 50  0000 L CNN
F 2 "Capacitor_SMD:C_0805_2012Metric_Pad1.15x1.40mm_HandSolder" H 3288 6600 50  0001 C CNN
F 3 "~" H 3250 6750 50  0001 C CNN
	1    3250 6750
	1    0    0    -1  
$EndComp
Wire Wire Line
	3800 6900 3800 7000
Wire Wire Line
	3250 6600 3250 6500
$Comp
L power:+12V #PWR012
U 1 1
P 3250 6500
F 0 "#PWR012" H 3250 6350 50  0001 C CNN
F 1 "+12V" H 3265 6673 50  0000 C CNN
F 2 "" H 3250 6500 50  0001 C CNN
F 3 "" H 3250 6500 50  0001 C CNN
	1    3250 6500
	1    0    0    -1  
$EndComp
Wire Wire Line
	3800 6600 3800 6500
Wire Wire Line
	3800 6500 3250 6500
Connection ~ 3250 6500
Wire Wire Line
	3250 7000 3800 7000
Connection ~ 3800 7000
Wire Wire Line
	3800 7000 3800 7100
Wire Wire Line
	3250 7500 3800 7500
Wire Wire Line
	3800 7500 3800 7400
Connection ~ 3250 7500
$Comp
L Device:C C3
U 1 1
P 6350 2150
F 0 "C3" H 6465 2196 50  0000 L CNN
F 1 "220pF" H 6465 2105 50  0000 L CNN
F 2 "cem3320:timing_cap_dual_fp" H 6388 2000 50  0001 C CNN
F 3 "~" H 6350 2150 50  0001 C CNN
	1    6350 2150
	1    0    0    -1  
$EndComp
Wire Wire Line
	8150 1850 8150 2000
Wire Wire Line
	8150 2300 8150 2400
Wire Wire Line
	6350 1850 6350 2000
Wire Wire Line
	6350 2300 6350 2400
Wire Wire Line
	4550 1850 4550 2000
Wire Wire Line
	4550 2300 4550 2400
Wire Wire Line
	2750 1850 2750 2000
Wire Wire Line
	2750 2300 2750 2400
$EndSCHEMATC
